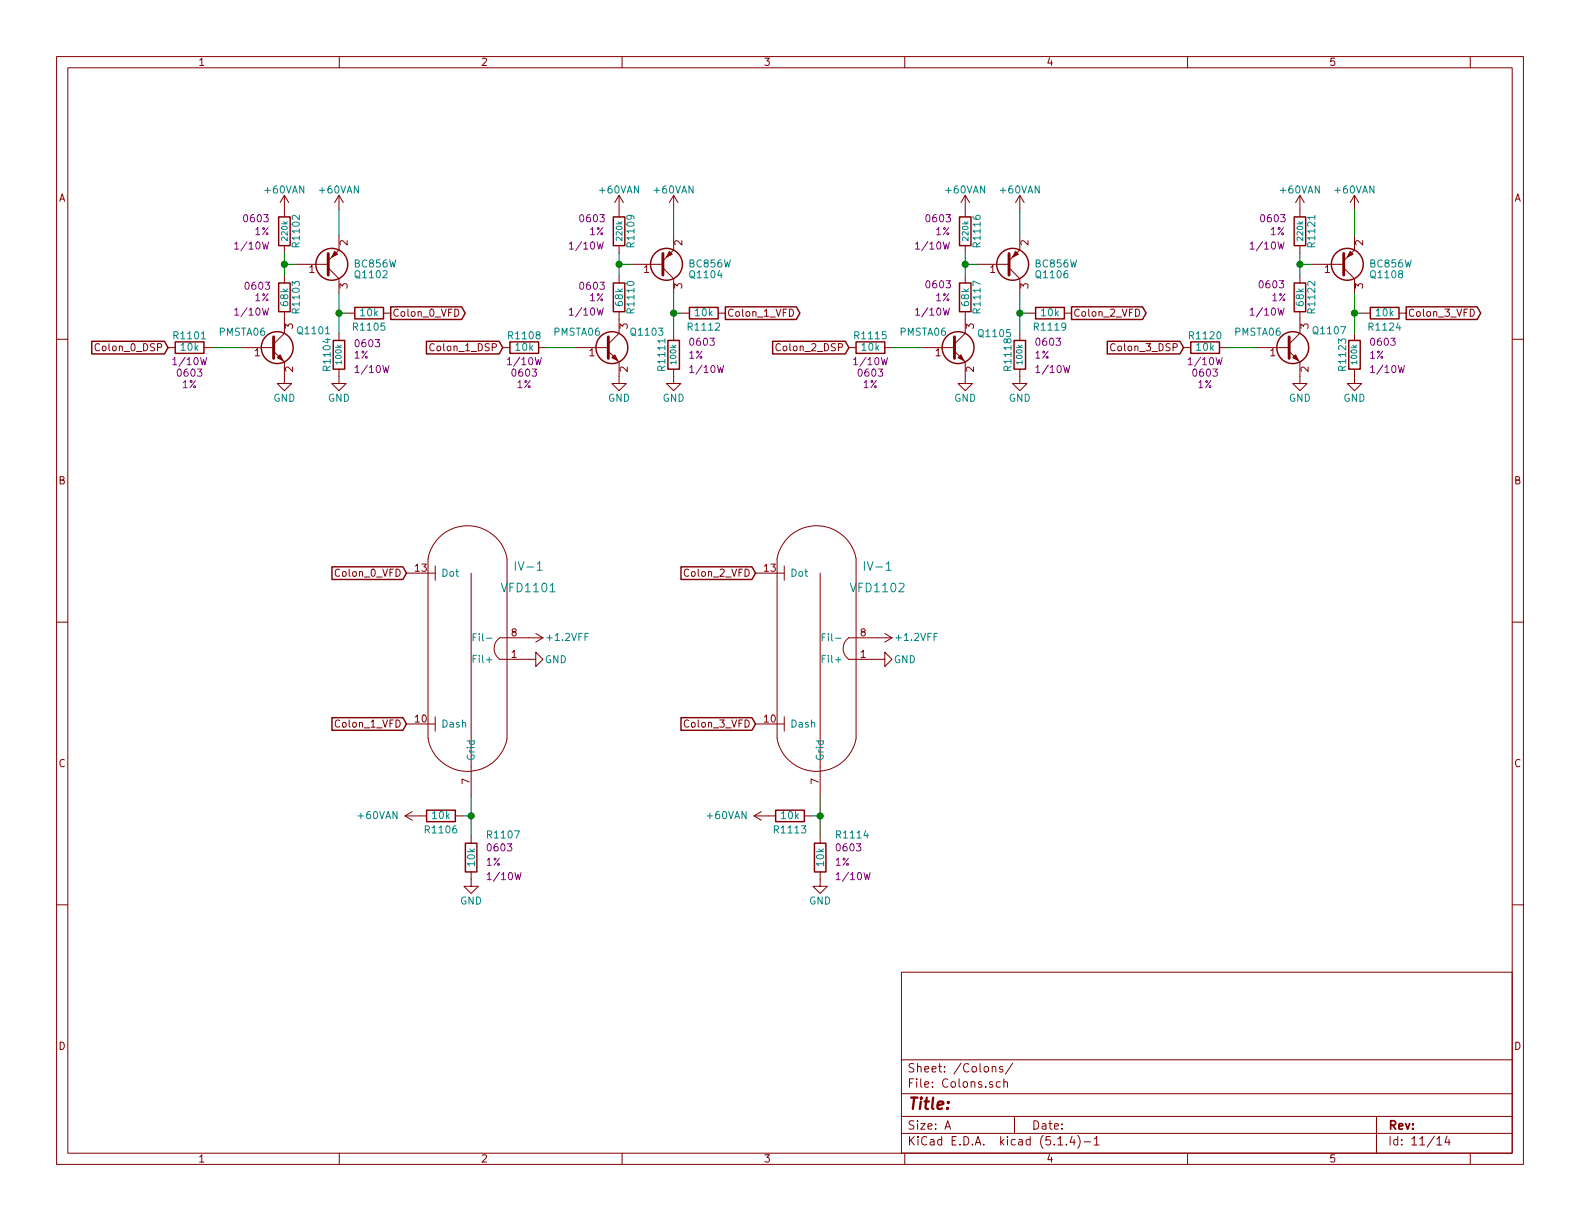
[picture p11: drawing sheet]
EESchema Schematic File Version 4
LIBS:IV-6_Display_Board-cache
EELAYER 30 0
EELAYER END
$Descr A 11000 8500
encoding utf-8
Sheet 11 14
Title ""
Date ""
Rev ""
Comp ""
Comment1 ""
Comment2 ""
Comment3 ""
Comment4 ""
$EndDescr
$Comp
L Transistor_BJT:BC856W Q?
U 1 1
P 2260 1840
AR Path="/5CBAD289/5E4E0B6A" Ref="Q?"  Part="1" 
AR Path="/5E24454D/5E4E0B6A" Ref="Q1102"  Part="1" 
F 0 "Q1102" H 2460 1915 50  0000 L CNN
F 1 "BC856W" H 2460 1840 50  0000 L CNN
F 2 "TO_SOT_Packages_SMD:SOT-323_SC-70" H 2460 1765 50  0001 L CIN
F 3 "" H 2260 1840 50  0001 L CNN
F 4 "1727-4865-1-ND" H -120 -80 50  0001 C CNN "Digi-Key PN"
	1    2260 1840
	1    0    0    1   
$EndComp
$Comp
L Device:R R?
U 1 1
P 1980 1610
AR Path="/5CBAD289/5E4E0B74" Ref="R?"  Part="1" 
AR Path="/5E24454D/5E4E0B74" Ref="R1102"  Part="1" 
F 0 "R1102" V 2060 1610 50  0000 C CNN
F 1 "220k" V 1980 1610 40  0000 C CNN
F 2 "Resistors_SMD:R_0603" V 1910 1610 50  0001 C CNN
F 3 "" V 2060 1610 50  0001 C CNN
F 4 "1%" H 1880 1610 50  0000 R CNN "Tolerance"
F 5 "1/10W" H 1880 1510 50  0000 R CNN "Wattage"
F 6 "0603" H 1880 1700 50  0000 R CNN "display_footprint"
F 7 "P220KHCT-ND" H -120 -80 50  0001 C CNN "Digi-Key PN"
	1    1980 1610
	1    0    0    -1  
$EndComp
$Comp
L Device:R R?
U 1 1
P 1980 2070
AR Path="/5CBAD289/5E4E0B7E" Ref="R?"  Part="1" 
AR Path="/5E24454D/5E4E0B7E" Ref="R1103"  Part="1" 
F 0 "R1103" V 2060 2070 50  0000 C CNN
F 1 "68k" V 1980 2070 50  0000 C CNN
F 2 "Resistors_SMD:R_0603" V 1910 2070 50  0001 C CNN
F 3 "" V 2060 2070 50  0001 C CNN
F 4 "1%" H 1880 2070 50  0000 R CNN "Tolerance"
F 5 "1/10W" H 1880 1970 50  0000 R CNN "Wattage"
F 6 "0603" H 1890 2150 50  0000 R CNN "display_footprint"
F 7 "P68KDBCT-ND" H -120 -80 50  0001 C CNN "Digi-Key PN"
	1    1980 2070
	1    0    0    -1  
$EndComp
Wire Wire Line
	1980 1760 1980 1840
Wire Wire Line
	1980 1840 2060 1840
Connection ~ 1980 1840
Wire Wire Line
	2360 1460 2360 1640
$Comp
L Transistor_BJT:BC847W Q?
U 1 1
P 1880 2420
AR Path="/5CBAD289/5E4E0B89" Ref="Q?"  Part="1" 
AR Path="/5E24454D/5E4E0B89" Ref="Q1101"  Part="1" 
F 0 "Q1101" H 2060 2540 50  0000 L CNN
F 1 "PMSTA06" H 1520 2530 50  0000 L CNN
F 2 "TO_SOT_Packages_SMD:SOT-323_SC-70" H 2080 2345 50  0001 L CIN
F 3 "" H 1880 2420 50  0001 L CNN
F 4 "1727-6293-1-ND" H -120 -80 50  0001 C CNN "Digi-Key PN"
	1    1880 2420
	1    0    0    -1  
$EndComp
$Comp
L power:GND #PWR?
U 1 1
P 1980 2620
AR Path="/5CBAD289/5E4E0B90" Ref="#PWR?"  Part="1" 
AR Path="/5E24454D/5E4E0B90" Ref="#PWR01102"  Part="1" 
F 0 "#PWR01102" H 1980 2370 50  0001 C CNN
F 1 "GND" H 1980 2470 50  0000 C CNN
F 2 "" H 1980 2620 50  0001 C CNN
F 3 "" H 1980 2620 50  0001 C CNN
	1    1980 2620
	1    0    0    -1  
$EndComp
$Comp
L Device:R R?
U 1 1
P 1320 2420
AR Path="/5CBAD289/5E4E0BA0" Ref="R?"  Part="1" 
AR Path="/5E24454D/5E4E0BA0" Ref="R1101"  Part="1" 
F 0 "R1101" V 1400 2420 50  0000 C CNN
F 1 "10k" V 1320 2420 50  0000 C CNN
F 2 "Resistors_SMD:R_0603" V 1250 2420 50  0001 C CNN
F 3 "" V 1400 2420 50  0001 C CNN
F 4 "1%" V 1060 2420 50  0000 C CNN "Tolerance"
F 5 "1/10W" V 1220 2420 50  0000 C CNN "Wattage"
F 6 "0603" V 1140 2420 50  0000 C CNN "display_footprint"
F 7 "P10.0KHCT-ND" H -120 -80 50  0001 C CNN "Digi-Key PN"
	1    1320 2420
	0    -1   -1   0   
$EndComp
Wire Wire Line
	1680 2420 1470 2420
$Comp
L Transistor_BJT:BC856W Q?
U 1 1
P 4590 1840
AR Path="/5CBAD289/5E4E0BAE" Ref="Q?"  Part="1" 
AR Path="/5E24454D/5E4E0BAE" Ref="Q1104"  Part="1" 
F 0 "Q1104" H 4790 1915 50  0000 L CNN
F 1 "BC856W" H 4790 1840 50  0000 L CNN
F 2 "TO_SOT_Packages_SMD:SOT-323_SC-70" H 4790 1765 50  0001 L CIN
F 3 "" H 4590 1840 50  0001 L CNN
F 4 "1727-4865-1-ND" H -120 -80 50  0001 C CNN "Digi-Key PN"
	1    4590 1840
	1    0    0    1   
$EndComp
Wire Wire Line
	4310 1760 4310 1840
Wire Wire Line
	4310 1840 4390 1840
Connection ~ 4310 1840
Wire Wire Line
	4690 1460 4690 1640
$Comp
L Transistor_BJT:BC847W Q?
U 1 1
P 4210 2420
AR Path="/5CBAD289/5E4E0BB9" Ref="Q?"  Part="1" 
AR Path="/5E24454D/5E4E0BB9" Ref="Q1103"  Part="1" 
F 0 "Q1103" H 4380 2530 50  0000 L CNN
F 1 "PMSTA06" H 3850 2530 50  0000 L CNN
F 2 "TO_SOT_Packages_SMD:SOT-323_SC-70" H 4410 2345 50  0001 L CIN
F 3 "" H 4210 2420 50  0001 L CNN
F 4 "1727-6293-1-ND" H -120 -80 50  0001 C CNN "Digi-Key PN"
	1    4210 2420
	1    0    0    -1  
$EndComp
$Comp
L power:GND #PWR?
U 1 1
P 4310 2620
AR Path="/5CBAD289/5E4E0BC0" Ref="#PWR?"  Part="1" 
AR Path="/5E24454D/5E4E0BC0" Ref="#PWR01110"  Part="1" 
F 0 "#PWR01110" H 4310 2370 50  0001 C CNN
F 1 "GND" H 4310 2470 50  0000 C CNN
F 2 "" H 4310 2620 50  0001 C CNN
F 3 "" H 4310 2620 50  0001 C CNN
	1    4310 2620
	1    0    0    -1  
$EndComp
Wire Wire Line
	4010 2420 3800 2420
Wire Wire Line
	6720 1760 6720 1840
Wire Wire Line
	6720 1840 6800 1840
Connection ~ 6720 1840
Wire Wire Line
	7100 1460 7100 1640
$Comp
L Transistor_BJT:BC847W Q?
U 1 1
P 6620 2420
AR Path="/5CBAD289/5E4E0BD5" Ref="Q?"  Part="1" 
AR Path="/5E24454D/5E4E0BD5" Ref="Q1105"  Part="1" 
F 0 "Q1105" H 6800 2520 50  0000 L CNN
F 1 "PMSTA06" H 6260 2530 50  0000 L CNN
F 2 "TO_SOT_Packages_SMD:SOT-323_SC-70" H 6820 2345 50  0001 L CIN
F 3 "" H 6620 2420 50  0001 L CNN
F 4 "1727-6293-1-ND" H -120 -80 50  0001 C CNN "Digi-Key PN"
	1    6620 2420
	1    0    0    -1  
$EndComp
Wire Wire Line
	7100 2320 7100 2180
$Comp
L power:GND #PWR?
U 1 1
P 6720 2620
AR Path="/5CBAD289/5E4E0BDC" Ref="#PWR?"  Part="1" 
AR Path="/5E24454D/5E4E0BDC" Ref="#PWR01118"  Part="1" 
F 0 "#PWR01118" H 6720 2370 50  0001 C CNN
F 1 "GND" H 6720 2470 50  0000 C CNN
F 2 "" H 6720 2620 50  0001 C CNN
F 3 "" H 6720 2620 50  0001 C CNN
	1    6720 2620
	1    0    0    -1  
$EndComp
$Comp
L power:GND #PWR?
U 1 1
P 7100 2620
AR Path="/5CBAD289/5E4E0BE2" Ref="#PWR?"  Part="1" 
AR Path="/5E24454D/5E4E0BE2" Ref="#PWR01120"  Part="1" 
F 0 "#PWR01120" H 7100 2370 50  0001 C CNN
F 1 "GND" H 7100 2470 50  0000 C CNN
F 2 "" H 7100 2620 50  0001 C CNN
F 3 "" H 7100 2620 50  0001 C CNN
	1    7100 2620
	1    0    0    -1  
$EndComp
Wire Wire Line
	6420 2420 6210 2420
Wire Wire Line
	7160 2180 7100 2180
Connection ~ 7100 2180
$Comp
L Transistor_BJT:BC856W Q?
U 1 1
P 9330 1840
AR Path="/5CBAD289/5E4E0BED" Ref="Q?"  Part="1" 
AR Path="/5E24454D/5E4E0BED" Ref="Q1108"  Part="1" 
F 0 "Q1108" H 9530 1915 50  0000 L CNN
F 1 "BC856W" H 9530 1840 50  0000 L CNN
F 2 "TO_SOT_Packages_SMD:SOT-323_SC-70" H 9530 1765 50  0001 L CIN
F 3 "" H 9330 1840 50  0001 L CNN
F 4 "1727-4865-1-ND" H -120 -80 50  0001 C CNN "Digi-Key PN"
	1    9330 1840
	1    0    0    1   
$EndComp
Wire Wire Line
	9050 1760 9050 1840
Wire Wire Line
	9050 1840 9130 1840
Connection ~ 9050 1840
Wire Wire Line
	9430 1460 9430 1640
$Comp
L Transistor_BJT:BC847W Q?
U 1 1
P 8950 2420
AR Path="/5CBAD289/5E4E0BF8" Ref="Q?"  Part="1" 
AR Path="/5E24454D/5E4E0BF8" Ref="Q1107"  Part="1" 
F 0 "Q1107" H 9130 2540 50  0000 L CNN
F 1 "PMSTA06" H 8590 2530 50  0000 L CNN
F 2 "TO_SOT_Packages_SMD:SOT-323_SC-70" H 9150 2345 50  0001 L CIN
F 3 "" H 8950 2420 50  0001 L CNN
F 4 "1727-6293-1-ND" H -120 -80 50  0001 C CNN "Digi-Key PN"
	1    8950 2420
	1    0    0    -1  
$EndComp
Wire Wire Line
	9430 2320 9430 2180
$Comp
L power:GND #PWR?
U 1 1
P 9050 2620
AR Path="/5CBAD289/5E4E0BFF" Ref="#PWR?"  Part="1" 
AR Path="/5E24454D/5E4E0BFF" Ref="#PWR01122"  Part="1" 
F 0 "#PWR01122" H 9050 2370 50  0001 C CNN
F 1 "GND" H 9050 2470 50  0000 C CNN
F 2 "" H 9050 2620 50  0001 C CNN
F 3 "" H 9050 2620 50  0001 C CNN
	1    9050 2620
	1    0    0    -1  
$EndComp
$Comp
L power:GND #PWR?
U 1 1
P 9430 2620
AR Path="/5CBAD289/5E4E0C05" Ref="#PWR?"  Part="1" 
AR Path="/5E24454D/5E4E0C05" Ref="#PWR01124"  Part="1" 
F 0 "#PWR01124" H 9430 2370 50  0001 C CNN
F 1 "GND" H 9430 2470 50  0000 C CNN
F 2 "" H 9430 2620 50  0001 C CNN
F 3 "" H 9430 2620 50  0001 C CNN
	1    9430 2620
	1    0    0    -1  
$EndComp
Wire Wire Line
	8750 2420 8540 2420
Wire Wire Line
	9490 2180 9430 2180
Connection ~ 9430 2180
$Comp
L Device:R R?
U 1 1
P 3650 2420
AR Path="/5CBAD289/5E4E0C1D" Ref="R?"  Part="1" 
AR Path="/5E24454D/5E4E0C1D" Ref="R1108"  Part="1" 
F 0 "R1108" V 3730 2420 50  0000 C CNN
F 1 "10k" V 3650 2420 50  0000 C CNN
F 2 "Resistors_SMD:R_0603" V 3580 2420 50  0001 C CNN
F 3 "" V 3730 2420 50  0001 C CNN
F 4 "1%" V 3390 2420 50  0000 C CNN "Tolerance"
F 5 "1/10W" V 3550 2420 50  0000 C CNN "Wattage"
F 6 "0603" V 3470 2420 50  0000 C CNN "display_footprint"
F 7 "P10.0KHCT-ND" H -120 -80 50  0001 C CNN "Digi-Key PN"
	1    3650 2420
	0    -1   -1   0   
$EndComp
$Comp
L Device:R R?
U 1 1
P 6060 2420
AR Path="/5CBAD289/5E4E0C27" Ref="R?"  Part="1" 
AR Path="/5E24454D/5E4E0C27" Ref="R1115"  Part="1" 
F 0 "R1115" V 6140 2420 50  0000 C CNN
F 1 "10k" V 6060 2420 50  0000 C CNN
F 2 "Resistors_SMD:R_0603" V 5990 2420 50  0001 C CNN
F 3 "" V 6140 2420 50  0001 C CNN
F 4 "1%" V 5800 2420 50  0000 C CNN "Tolerance"
F 5 "1/10W" V 5960 2420 50  0000 C CNN "Wattage"
F 6 "0603" V 5880 2420 50  0000 C CNN "display_footprint"
F 7 "P10.0KHCT-ND" H -120 -80 50  0001 C CNN "Digi-Key PN"
	1    6060 2420
	0    -1   -1   0   
$EndComp
$Comp
L Device:R R?
U 1 1
P 8390 2420
AR Path="/5CBAD289/5E4E0C31" Ref="R?"  Part="1" 
AR Path="/5E24454D/5E4E0C31" Ref="R1120"  Part="1" 
F 0 "R1120" V 8470 2420 50  0000 C CNN
F 1 "10k" V 8390 2420 50  0000 C CNN
F 2 "Resistors_SMD:R_0603" V 8320 2420 50  0001 C CNN
F 3 "" V 8470 2420 50  0001 C CNN
F 4 "1%" V 8130 2420 50  0000 C CNN "Tolerance"
F 5 "1/10W" V 8290 2420 50  0000 C CNN "Wattage"
F 6 "0603" V 8210 2420 50  0000 C CNN "display_footprint"
F 7 "P10.0KHCT-ND" H -120 -80 50  0001 C CNN "Digi-Key PN"
	1    8390 2420
	0    -1   -1   0   
$EndComp
$Comp
L Device:R R?
U 1 1
P 4310 1610
AR Path="/5CBAD289/5E4E0C3B" Ref="R?"  Part="1" 
AR Path="/5E24454D/5E4E0C3B" Ref="R1109"  Part="1" 
F 0 "R1109" V 4390 1610 50  0000 C CNN
F 1 "220k" V 4310 1610 40  0000 C CNN
F 2 "Resistors_SMD:R_0603" V 4240 1610 50  0001 C CNN
F 3 "" V 4390 1610 50  0001 C CNN
F 4 "1%" H 4210 1610 50  0000 R CNN "Tolerance"
F 5 "1/10W" H 4210 1510 50  0000 R CNN "Wattage"
F 6 "0603" H 4220 1700 50  0000 R CNN "display_footprint"
F 7 "P220KHCT-ND" H -120 -80 50  0001 C CNN "Digi-Key PN"
	1    4310 1610
	1    0    0    -1  
$EndComp
$Comp
L Device:R R?
U 1 1
P 6720 1610
AR Path="/5CBAD289/5E4E0C45" Ref="R?"  Part="1" 
AR Path="/5E24454D/5E4E0C45" Ref="R1116"  Part="1" 
F 0 "R1116" V 6800 1610 50  0000 C CNN
F 1 "220k" V 6720 1610 40  0000 C CNN
F 2 "Resistors_SMD:R_0603" V 6650 1610 50  0001 C CNN
F 3 "" V 6800 1610 50  0001 C CNN
F 4 "1%" H 6620 1610 50  0000 R CNN "Tolerance"
F 5 "1/10W" H 6620 1510 50  0000 R CNN "Wattage"
F 6 "0603" H 6630 1700 50  0000 R CNN "display_footprint"
F 7 "P220KHCT-ND" H -120 -80 50  0001 C CNN "Digi-Key PN"
	1    6720 1610
	1    0    0    -1  
$EndComp
$Comp
L Device:R R?
U 1 1
P 9050 1610
AR Path="/5CBAD289/5E4E0C4F" Ref="R?"  Part="1" 
AR Path="/5E24454D/5E4E0C4F" Ref="R1121"  Part="1" 
F 0 "R1121" V 9130 1610 50  0000 C CNN
F 1 "220k" V 9050 1610 40  0000 C CNN
F 2 "Resistors_SMD:R_0603" V 8980 1610 50  0001 C CNN
F 3 "" V 9130 1610 50  0001 C CNN
F 4 "1%" H 8950 1610 50  0000 R CNN "Tolerance"
F 5 "1/10W" H 8950 1510 50  0000 R CNN "Wattage"
F 6 "0603" H 8960 1700 50  0000 R CNN "display_footprint"
F 7 "P220KHCT-ND" H -120 -80 50  0001 C CNN "Digi-Key PN"
	1    9050 1610
	1    0    0    -1  
$EndComp
$Comp
L Transistor_BJT:BC856W Q?
U 1 1
P 7000 1840
AR Path="/5CBAD289/5E4E0C56" Ref="Q?"  Part="1" 
AR Path="/5E24454D/5E4E0C56" Ref="Q1106"  Part="1" 
F 0 "Q1106" H 7200 1915 50  0000 L CNN
F 1 "BC856W" H 7200 1840 50  0000 L CNN
F 2 "TO_SOT_Packages_SMD:SOT-323_SC-70" H 7200 1765 50  0001 L CIN
F 3 "" H 7000 1840 50  0001 L CNN
F 4 "1727-4865-1-ND" H -120 -80 50  0001 C CNN "Digi-Key PN"
	1    7000 1840
	1    0    0    1   
$EndComp
$Comp
L Device:R R?
U 1 1
P 4310 2070
AR Path="/5CBAD289/5E4E0C60" Ref="R?"  Part="1" 
AR Path="/5E24454D/5E4E0C60" Ref="R1110"  Part="1" 
F 0 "R1110" V 4390 2070 50  0000 C CNN
F 1 "68k" V 4310 2070 50  0000 C CNN
F 2 "Resistors_SMD:R_0603" V 4240 2070 50  0001 C CNN
F 3 "" V 4390 2070 50  0001 C CNN
F 4 "1%" H 4210 2070 50  0000 R CNN "Tolerance"
F 5 "1/10W" H 4210 1970 50  0000 R CNN "Wattage"
F 6 "0603" H 4220 2150 50  0000 R CNN "display_footprint"
F 7 "P68KDBCT-ND" H -120 -80 50  0001 C CNN "Digi-Key PN"
	1    4310 2070
	1    0    0    -1  
$EndComp
$Comp
L Device:R R?
U 1 1
P 6720 2070
AR Path="/5CBAD289/5E4E0C6A" Ref="R?"  Part="1" 
AR Path="/5E24454D/5E4E0C6A" Ref="R1117"  Part="1" 
F 0 "R1117" V 6800 2070 50  0000 C CNN
F 1 "68k" V 6720 2070 50  0000 C CNN
F 2 "Resistors_SMD:R_0603" V 6650 2070 50  0001 C CNN
F 3 "" V 6800 2070 50  0001 C CNN
F 4 "1%" H 6620 2070 50  0000 R CNN "Tolerance"
F 5 "1/10W" H 6620 1970 50  0000 R CNN "Wattage"
F 6 "0603" H 6630 2160 50  0000 R CNN "display_footprint"
F 7 "P68KDBCT-ND" H -120 -80 50  0001 C CNN "Digi-Key PN"
	1    6720 2070
	1    0    0    -1  
$EndComp
$Comp
L Device:R R?
U 1 1
P 9050 2070
AR Path="/5CBAD289/5E4E0C74" Ref="R?"  Part="1" 
AR Path="/5E24454D/5E4E0C74" Ref="R1122"  Part="1" 
F 0 "R1122" V 9130 2070 50  0000 C CNN
F 1 "68k" V 9050 2070 50  0000 C CNN
F 2 "Resistors_SMD:R_0603" V 8980 2070 50  0001 C CNN
F 3 "" V 9130 2070 50  0001 C CNN
F 4 "1/10W" H 8950 1970 50  0000 R CNN "Wattage"
F 5 "0603" H 8950 2160 50  0000 R CNN "display_footprint"
F 6 "1%" H 8960 2070 50  0000 R CNN "Tolerance"
F 7 "P68KDBCT-ND" H -120 -80 50  0001 C CNN "Digi-Key PN"
	1    9050 2070
	1    0    0    -1  
$EndComp
$Comp
L Device:R R?
U 1 1
P 7100 2470
AR Path="/5CBAD289/5E4E0C88" Ref="R?"  Part="1" 
AR Path="/5E24454D/5E4E0C88" Ref="R1118"  Part="1" 
F 0 "R1118" V 7180 2470 50  0000 C CNN
F 1 "100k" V 7100 2470 40  0000 C CNN
F 2 "Resistors_SMD:R_0603" V 7030 2470 50  0001 C CNN
F 3 "" V 7180 2470 50  0001 C CNN
F 4 "1%" H 7000 2470 50  0000 R CNN "Tolerance"
F 5 "1/10W" H 7000 2370 50  0000 R CNN "Wattage"
F 6 "0603" H 7000 2560 50  0000 R CNN "display_footprint"
F 7 "P16019CT-ND" H -120 -80 50  0001 C CNN "Digi-Key PN"
	1    7100 2470
	-1   0    0    -1  
$EndComp
$Comp
L Device:R R?
U 1 1
P 9430 2470
AR Path="/5CBAD289/5E4E0C92" Ref="R?"  Part="1" 
AR Path="/5E24454D/5E4E0C92" Ref="R1123"  Part="1" 
F 0 "R1123" V 9510 2470 50  0000 C CNN
F 1 "100k" V 9430 2470 40  0000 C CNN
F 2 "Resistors_SMD:R_0603" V 9360 2470 50  0001 C CNN
F 3 "" V 9510 2470 50  0001 C CNN
F 4 "1%" H 9330 2470 50  0000 R CNN "Tolerance"
F 5 "1/10W" H 9330 2370 50  0000 R CNN "Wattage"
F 6 "0603" H 9330 2560 50  0000 R CNN "display_footprint"
F 7 "P16019CT-ND" H -120 -80 50  0001 C CNN "Digi-Key PN"
	1    9430 2470
	-1   0    0    -1  
$EndComp
Wire Wire Line
	1980 1840 1980 1920
Wire Wire Line
	4310 1840 4310 1920
Wire Wire Line
	6720 1840 6720 1920
Wire Wire Line
	7100 2180 7100 2040
Wire Wire Line
	9050 1840 9050 1920
Wire Wire Line
	9430 2180 9430 2040
$Comp
L Custom_Library:+60VAN #PWR?
U 1 1
P 1980 1460
AR Path="/5CBAD289/5E4E0CA1" Ref="#PWR?"  Part="1" 
AR Path="/5E24454D/5E4E0CA1" Ref="#PWR01101"  Part="1" 
F 0 "#PWR01101" H 1980 1310 50  0001 C CNN
F 1 "+60VAN" H 1980 1600 50  0000 C CNN
F 2 "" H 1980 1460 50  0000 C CNN
F 3 "" H 1980 1460 50  0000 C CNN
	1    1980 1460
	1    0    0    -1  
$EndComp
$Comp
L Custom_Library:+60VAN #PWR?
U 1 1
P 2360 1460
AR Path="/5CBAD289/5E4E0CA7" Ref="#PWR?"  Part="1" 
AR Path="/5E24454D/5E4E0CA7" Ref="#PWR01103"  Part="1" 
F 0 "#PWR01103" H 2360 1310 50  0001 C CNN
F 1 "+60VAN" H 2360 1600 50  0000 C CNN
F 2 "" H 2360 1460 50  0000 C CNN
F 3 "" H 2360 1460 50  0000 C CNN
	1    2360 1460
	1    0    0    -1  
$EndComp
$Comp
L Custom_Library:+60VAN #PWR?
U 1 1
P 4310 1460
AR Path="/5CBAD289/5E4E0CAD" Ref="#PWR?"  Part="1" 
AR Path="/5E24454D/5E4E0CAD" Ref="#PWR01109"  Part="1" 
F 0 "#PWR01109" H 4310 1310 50  0001 C CNN
F 1 "+60VAN" H 4310 1600 50  0000 C CNN
F 2 "" H 4310 1460 50  0000 C CNN
F 3 "" H 4310 1460 50  0000 C CNN
	1    4310 1460
	1    0    0    -1  
$EndComp
$Comp
L Custom_Library:+60VAN #PWR?
U 1 1
P 4690 1460
AR Path="/5CBAD289/5E4E0CB3" Ref="#PWR?"  Part="1" 
AR Path="/5E24454D/5E4E0CB3" Ref="#PWR01111"  Part="1" 
F 0 "#PWR01111" H 4690 1310 50  0001 C CNN
F 1 "+60VAN" H 4690 1600 50  0000 C CNN
F 2 "" H 4690 1460 50  0000 C CNN
F 3 "" H 4690 1460 50  0000 C CNN
	1    4690 1460
	1    0    0    -1  
$EndComp
$Comp
L Custom_Library:+60VAN #PWR?
U 1 1
P 6720 1460
AR Path="/5CBAD289/5E4E0CB9" Ref="#PWR?"  Part="1" 
AR Path="/5E24454D/5E4E0CB9" Ref="#PWR01117"  Part="1" 
F 0 "#PWR01117" H 6720 1310 50  0001 C CNN
F 1 "+60VAN" H 6720 1600 50  0000 C CNN
F 2 "" H 6720 1460 50  0000 C CNN
F 3 "" H 6720 1460 50  0000 C CNN
	1    6720 1460
	1    0    0    -1  
$EndComp
$Comp
L Custom_Library:+60VAN #PWR?
U 1 1
P 7100 1460
AR Path="/5CBAD289/5E4E0CBF" Ref="#PWR?"  Part="1" 
AR Path="/5E24454D/5E4E0CBF" Ref="#PWR01119"  Part="1" 
F 0 "#PWR01119" H 7100 1310 50  0001 C CNN
F 1 "+60VAN" H 7100 1600 50  0000 C CNN
F 2 "" H 7100 1460 50  0000 C CNN
F 3 "" H 7100 1460 50  0000 C CNN
	1    7100 1460
	1    0    0    -1  
$EndComp
$Comp
L Custom_Library:+60VAN #PWR?
U 1 1
P 9050 1460
AR Path="/5CBAD289/5E4E0CC5" Ref="#PWR?"  Part="1" 
AR Path="/5E24454D/5E4E0CC5" Ref="#PWR01121"  Part="1" 
F 0 "#PWR01121" H 9050 1310 50  0001 C CNN
F 1 "+60VAN" H 9050 1600 50  0000 C CNN
F 2 "" H 9050 1460 50  0000 C CNN
F 3 "" H 9050 1460 50  0000 C CNN
	1    9050 1460
	1    0    0    -1  
$EndComp
$Comp
L Custom_Library:+60VAN #PWR?
U 1 1
P 9430 1460
AR Path="/5CBAD289/5E4E0CCB" Ref="#PWR?"  Part="1" 
AR Path="/5E24454D/5E4E0CCB" Ref="#PWR01123"  Part="1" 
F 0 "#PWR01123" H 9430 1310 50  0001 C CNN
F 1 "+60VAN" H 9430 1600 50  0000 C CNN
F 2 "" H 9430 1460 50  0000 C CNN
F 3 "" H 9430 1460 50  0000 C CNN
	1    9430 1460
	1    0    0    -1  
$EndComp
Text GLabel 1170 2420 0    50   Input ~ 0
Colon_0_DSP
Text GLabel 3500 2420 0    50   Input ~ 0
Colon_1_DSP
Text GLabel 5910 2420 0    50   Input ~ 0
Colon_2_DSP
Text GLabel 8240 2420 0    50   Input ~ 0
Colon_3_DSP
Wire Wire Line
	4690 2180 4690 2040
$Comp
L Device:R R?
U 1 1
P 4690 2470
AR Path="/5CBAD289/5E4E0C7E" Ref="R?"  Part="1" 
AR Path="/5E24454D/5E4E0C7E" Ref="R1111"  Part="1" 
F 0 "R1111" V 4770 2470 50  0000 C CNN
F 1 "100k" V 4690 2470 40  0000 C CNN
F 2 "Resistors_SMD:R_0603" V 4620 2470 50  0001 C CNN
F 3 "" V 4770 2470 50  0001 C CNN
F 4 "1%" H 4590 2470 50  0000 R CNN "Tolerance"
F 5 "1/10W" H 4590 2370 50  0000 R CNN "Wattage"
F 6 "0603" H 4590 2560 50  0000 R CNN "display_footprint"
F 7 "P16019CT-ND" H -120 -80 50  0001 C CNN "Digi-Key PN"
	1    4690 2470
	-1   0    0    -1  
$EndComp
Wire Wire Line
	4750 2180 4690 2180
$Comp
L power:GND #PWR?
U 1 1
P 4690 2620
AR Path="/5CBAD289/5E4E0BC6" Ref="#PWR?"  Part="1" 
AR Path="/5E24454D/5E4E0BC6" Ref="#PWR01112"  Part="1" 
F 0 "#PWR01112" H 4690 2370 50  0001 C CNN
F 1 "GND" H 4690 2470 50  0000 C CNN
F 2 "" H 4690 2620 50  0001 C CNN
F 3 "" H 4690 2620 50  0001 C CNN
	1    4690 2620
	1    0    0    -1  
$EndComp
Connection ~ 4690 2180
Wire Wire Line
	4690 2320 4690 2180
Wire Wire Line
	2360 2180 2360 2040
$Comp
L Device:R R?
U 1 1
P 2360 2470
AR Path="/5CBAD289/5E4E0C13" Ref="R?"  Part="1" 
AR Path="/5E24454D/5E4E0C13" Ref="R1104"  Part="1" 
F 0 "R1104" V 2440 2470 50  0000 C CNN
F 1 "100k" V 2360 2470 40  0000 C CNN
F 2 "Resistors_SMD:R_0603" V 2290 2470 50  0001 C CNN
F 3 "" V 2440 2470 50  0001 C CNN
F 4 "1%" H 2260 2470 50  0000 R CNN "Tolerance"
F 5 "1/10W" H 2260 2370 50  0000 R CNN "Wattage"
F 6 "0603" H 2260 2550 50  0000 R CNN "display_footprint"
F 7 "P16019CT-ND" H -120 -80 50  0001 C CNN "Digi-Key PN"
	1    2360 2470
	-1   0    0    -1  
$EndComp
Wire Wire Line
	2420 2180 2360 2180
$Comp
L power:GND #PWR?
U 1 1
P 2360 2620
AR Path="/5CBAD289/5E4E0B96" Ref="#PWR?"  Part="1" 
AR Path="/5E24454D/5E4E0B96" Ref="#PWR01104"  Part="1" 
F 0 "#PWR01104" H 2360 2370 50  0001 C CNN
F 1 "GND" H 2360 2470 50  0000 C CNN
F 2 "" H 2360 2620 50  0001 C CNN
F 3 "" H 2360 2620 50  0001 C CNN
	1    2360 2620
	1    0    0    -1  
$EndComp
Connection ~ 2360 2180
Wire Wire Line
	2360 2320 2360 2180
$Comp
L Custom_Library:R_Custom R?
U 1 1
P 2570 2180
AR Path="/5C3165D8/5E4EC986" Ref="R?"  Part="1" 
AR Path="/5C26E09A/5E4EC986" Ref="R?"  Part="1" 
AR Path="/5D739492/5E4EC986" Ref="R?"  Part="1" 
AR Path="/5E28CFDF/5E4EC986" Ref="R?"  Part="1" 
AR Path="/5E36CE18/5E4EC986" Ref="R?"  Part="1" 
AR Path="/5E3C80C8/5E4EC986" Ref="R?"  Part="1" 
AR Path="/5E3C97B4/5E4EC986" Ref="R?"  Part="1" 
AR Path="/5E3CBFDA/5E4EC986" Ref="R?"  Part="1" 
AR Path="/5E24454D/5E4EC986" Ref="R1105"  Part="1" 
F 0 "R1105" V 2470 2180 50  0000 C CNN
F 1 "10k" V 2570 2180 50  0000 C CNN
F 2 "Resistors_SMD:R_0603" H 2570 2180 50  0001 C CNN
F 3 "" H 2570 2180 50  0001 C CNN
F 4 "0603" V 2670 2180 50  0001 C CNN "display_footprint"
F 5 "1%" V 2770 2180 50  0001 C CNN "Tolerance"
F 6 "1/10W" V 2870 2180 50  0001 C CNN "Wattage"
F 7 "RMCF0603FT10K0CT-ND" H 2570 2180 50  0001 C CNN "Digi-Key PN"
	1    2570 2180
	0    1    -1   0   
$EndComp
$Comp
L Custom_Library:R_Custom R?
U 1 1
P 4900 2180
AR Path="/5C3165D8/5E4ECE06" Ref="R?"  Part="1" 
AR Path="/5C26E09A/5E4ECE06" Ref="R?"  Part="1" 
AR Path="/5D739492/5E4ECE06" Ref="R?"  Part="1" 
AR Path="/5E28CFDF/5E4ECE06" Ref="R?"  Part="1" 
AR Path="/5E36CE18/5E4ECE06" Ref="R?"  Part="1" 
AR Path="/5E3C80C8/5E4ECE06" Ref="R?"  Part="1" 
AR Path="/5E3C97B4/5E4ECE06" Ref="R?"  Part="1" 
AR Path="/5E3CBFDA/5E4ECE06" Ref="R?"  Part="1" 
AR Path="/5E24454D/5E4ECE06" Ref="R1112"  Part="1" 
F 0 "R1112" V 4800 2180 50  0000 C CNN
F 1 "10k" V 4900 2180 50  0000 C CNN
F 2 "Resistors_SMD:R_0603" H 4900 2180 50  0001 C CNN
F 3 "" H 4900 2180 50  0001 C CNN
F 4 "0603" V 5000 2180 50  0001 C CNN "display_footprint"
F 5 "1%" V 5100 2180 50  0001 C CNN "Tolerance"
F 6 "1/10W" V 5200 2180 50  0001 C CNN "Wattage"
F 7 "RMCF0603FT10K0CT-ND" H 4900 2180 50  0001 C CNN "Digi-Key PN"
	1    4900 2180
	0    1    -1   0   
$EndComp
$Comp
L Custom_Library:R_Custom R?
U 1 1
P 7310 2180
AR Path="/5C3165D8/5E4ED8EA" Ref="R?"  Part="1" 
AR Path="/5C26E09A/5E4ED8EA" Ref="R?"  Part="1" 
AR Path="/5D739492/5E4ED8EA" Ref="R?"  Part="1" 
AR Path="/5E28CFDF/5E4ED8EA" Ref="R?"  Part="1" 
AR Path="/5E36CE18/5E4ED8EA" Ref="R?"  Part="1" 
AR Path="/5E3C80C8/5E4ED8EA" Ref="R?"  Part="1" 
AR Path="/5E3C97B4/5E4ED8EA" Ref="R?"  Part="1" 
AR Path="/5E3CBFDA/5E4ED8EA" Ref="R?"  Part="1" 
AR Path="/5E24454D/5E4ED8EA" Ref="R1119"  Part="1" 
F 0 "R1119" V 7210 2180 50  0000 C CNN
F 1 "10k" V 7310 2180 50  0000 C CNN
F 2 "Resistors_SMD:R_0603" H 7310 2180 50  0001 C CNN
F 3 "" H 7310 2180 50  0001 C CNN
F 4 "0603" V 7410 2180 50  0001 C CNN "display_footprint"
F 5 "1%" V 7510 2180 50  0001 C CNN "Tolerance"
F 6 "1/10W" V 7610 2180 50  0001 C CNN "Wattage"
F 7 "RMCF0603FT10K0CT-ND" H 7310 2180 50  0001 C CNN "Digi-Key PN"
	1    7310 2180
	0    1    -1   0   
$EndComp
$Comp
L Custom_Library:R_Custom R?
U 1 1
P 9640 2180
AR Path="/5C3165D8/5E4EE055" Ref="R?"  Part="1" 
AR Path="/5C26E09A/5E4EE055" Ref="R?"  Part="1" 
AR Path="/5D739492/5E4EE055" Ref="R?"  Part="1" 
AR Path="/5E28CFDF/5E4EE055" Ref="R?"  Part="1" 
AR Path="/5E36CE18/5E4EE055" Ref="R?"  Part="1" 
AR Path="/5E3C80C8/5E4EE055" Ref="R?"  Part="1" 
AR Path="/5E3C97B4/5E4EE055" Ref="R?"  Part="1" 
AR Path="/5E3CBFDA/5E4EE055" Ref="R?"  Part="1" 
AR Path="/5E24454D/5E4EE055" Ref="R1124"  Part="1" 
F 0 "R1124" V 9540 2180 50  0000 C CNN
F 1 "10k" V 9640 2180 50  0000 C CNN
F 2 "Resistors_SMD:R_0603" H 9640 2180 50  0001 C CNN
F 3 "" H 9640 2180 50  0001 C CNN
F 4 "0603" V 9740 2180 50  0001 C CNN "display_footprint"
F 5 "1%" V 9840 2180 50  0001 C CNN "Tolerance"
F 6 "1/10W" V 9940 2180 50  0001 C CNN "Wattage"
F 7 "RMCF0603FT10K0CT-ND" H 9640 2180 50  0001 C CNN "Digi-Key PN"
	1    9640 2180
	0    1    -1   0   
$EndComp
Text GLabel 2720 2180 2    50   Output ~ 0
Colon_0_VFD
Text GLabel 5050 2180 2    50   Output ~ 0
Colon_1_VFD
Text GLabel 7460 2180 2    50   Output ~ 0
Colon_2_VFD
Text GLabel 9790 2180 2    50   Output ~ 0
Colon_3_VFD
$Comp
L Custom_Library:IV-1 VFD1101
U 1 1
P 2730 4140
F 0 "VFD1101" H 3680 4190 60  0000 C CNN
F 1 "IV-1" H 3680 4340 60  0000 C CNN
F 2 "Custom Footprints Library:IV-1" H 2730 4140 60  0001 C CNN
F 3 "" H 2730 4140 60  0001 C CNN
	1    2730 4140
	1    0    0    -1  
$EndComp
$Comp
L power:GND #PWR01107
U 1 1
P 3680 4440
F 0 "#PWR01107" H 3680 4190 50  0001 C CNN
F 1 "GND" V 3680 4250 50  0000 C CNN
F 2 "" H 3680 4440 50  0001 C CNN
F 3 "" H 3680 4440 50  0001 C CNN
	1    3680 4440
	0    -1   -1   0   
$EndComp
$Comp
L Custom_Library:+1.2VFF #PWR01108
U 1 1
P 3680 4590
F 0 "#PWR01108" H 3680 4440 50  0001 C CNN
F 1 "+1.2VFF" V 3680 4860 50  0000 C CNN
F 2 "" H 3680 4590 50  0000 C CNN
F 3 "" H 3680 4590 50  0000 C CNN
	1    3680 4590
	0    1    1    0   
$EndComp
Text GLabel 2830 3990 0    50   Input ~ 0
Colon_0_VFD
Text GLabel 2830 5040 0    50   Input ~ 0
Colon_1_VFD
Wire Wire Line
	3280 5680 3280 5540
Wire Wire Line
	3220 5680 3280 5680
$Comp
L power:GND #PWR?
U 1 1
P 3280 6120
AR Path="/5CBAD289/5E50E680" Ref="#PWR?"  Part="1" 
AR Path="/5E24454D/5E50E680" Ref="#PWR01106"  Part="1" 
F 0 "#PWR01106" H 3280 5870 50  0001 C CNN
F 1 "GND" H 3280 5970 50  0000 C CNN
F 2 "" H 3280 6120 50  0001 C CNN
F 3 "" H 3280 6120 50  0001 C CNN
	1    3280 6120
	-1   0    0    -1  
$EndComp
Connection ~ 3280 5680
Wire Wire Line
	3280 5820 3280 5680
$Comp
L Custom_Library:+60VAN #PWR01105
U 1 1
P 2920 5680
F 0 "#PWR01105" H 2920 5530 50  0001 C CNN
F 1 "+60VAN" V 2920 5820 50  0000 L CNN
F 2 "" H 2920 5680 50  0000 C CNN
F 3 "" H 2920 5680 50  0000 C CNN
	1    2920 5680
	0    -1   -1   0   
$EndComp
$Comp
L Custom_Library:IV-1 VFD1102
U 1 1
P 5160 4140
F 0 "VFD1102" H 6110 4190 60  0000 C CNN
F 1 "IV-1" H 6110 4340 60  0000 C CNN
F 2 "Custom Footprints Library:IV-1" H 5160 4140 60  0001 C CNN
F 3 "" H 5160 4140 60  0001 C CNN
	1    5160 4140
	1    0    0    -1  
$EndComp
$Comp
L power:GND #PWR01115
U 1 1
P 6110 4440
F 0 "#PWR01115" H 6110 4190 50  0001 C CNN
F 1 "GND" V 6110 4250 50  0000 C CNN
F 2 "" H 6110 4440 50  0001 C CNN
F 3 "" H 6110 4440 50  0001 C CNN
	1    6110 4440
	0    -1   -1   0   
$EndComp
$Comp
L Custom_Library:+1.2VFF #PWR01116
U 1 1
P 6110 4590
F 0 "#PWR01116" H 6110 4440 50  0001 C CNN
F 1 "+1.2VFF" V 6110 4860 50  0000 C CNN
F 2 "" H 6110 4590 50  0000 C CNN
F 3 "" H 6110 4590 50  0000 C CNN
	1    6110 4590
	0    1    1    0   
$EndComp
Text GLabel 5260 3990 0    50   Input ~ 0
Colon_2_VFD
Text GLabel 5260 5040 0    50   Input ~ 0
Colon_3_VFD
Wire Wire Line
	5710 5680 5710 5540
Wire Wire Line
	5650 5680 5710 5680
$Comp
L power:GND #PWR?
U 1 1
P 5710 6120
AR Path="/5CBAD289/5E511FBC" Ref="#PWR?"  Part="1" 
AR Path="/5E24454D/5E511FBC" Ref="#PWR01114"  Part="1" 
F 0 "#PWR01114" H 5710 5870 50  0001 C CNN
F 1 "GND" H 5710 5970 50  0000 C CNN
F 2 "" H 5710 6120 50  0001 C CNN
F 3 "" H 5710 6120 50  0001 C CNN
	1    5710 6120
	-1   0    0    -1  
$EndComp
Connection ~ 5710 5680
Wire Wire Line
	5710 5820 5710 5680
$Comp
L Custom_Library:R_Custom R?
U 1 1
P 5500 5680
AR Path="/5C3165D8/5E511FCC" Ref="R?"  Part="1" 
AR Path="/5C26E09A/5E511FCC" Ref="R?"  Part="1" 
AR Path="/5D739492/5E511FCC" Ref="R?"  Part="1" 
AR Path="/5E28CFDF/5E511FCC" Ref="R?"  Part="1" 
AR Path="/5E36CE18/5E511FCC" Ref="R?"  Part="1" 
AR Path="/5E3C80C8/5E511FCC" Ref="R?"  Part="1" 
AR Path="/5E3C97B4/5E511FCC" Ref="R?"  Part="1" 
AR Path="/5E3CBFDA/5E511FCC" Ref="R?"  Part="1" 
AR Path="/5E24454D/5E511FCC" Ref="R1113"  Part="1" 
F 0 "R1113" V 5400 5680 50  0000 C CNN
F 1 "10k" V 5500 5680 50  0000 C CNN
F 2 "Resistors_SMD:R_0603" H 5500 5680 50  0001 C CNN
F 3 "" H 5500 5680 50  0001 C CNN
F 4 "0603" V 5600 5680 50  0001 C CNN "display_footprint"
F 5 "1%" V 5700 5680 50  0001 C CNN "Tolerance"
F 6 "1/10W" V 5800 5680 50  0001 C CNN "Wattage"
F 7 "RMCF0603FT10K0CT-ND" H 5500 5680 50  0001 C CNN "Digi-Key PN"
	1    5500 5680
	0    -1   -1   0   
$EndComp
$Comp
L Custom_Library:+60VAN #PWR01113
U 1 1
P 5350 5680
F 0 "#PWR01113" H 5350 5530 50  0001 C CNN
F 1 "+60VAN" V 5350 5820 50  0000 L CNN
F 2 "" H 5350 5680 50  0000 C CNN
F 3 "" H 5350 5680 50  0000 C CNN
	1    5350 5680
	0    -1   -1   0   
$EndComp
$Comp
L Custom_Library:R_Custom R?
U 1 1
P 3070 5680
AR Path="/5C3165D8/5E50E68C" Ref="R?"  Part="1" 
AR Path="/5C26E09A/5E50E68C" Ref="R?"  Part="1" 
AR Path="/5D739492/5E50E68C" Ref="R?"  Part="1" 
AR Path="/5E28CFDF/5E50E68C" Ref="R?"  Part="1" 
AR Path="/5E36CE18/5E50E68C" Ref="R?"  Part="1" 
AR Path="/5E3C80C8/5E50E68C" Ref="R?"  Part="1" 
AR Path="/5E3C97B4/5E50E68C" Ref="R?"  Part="1" 
AR Path="/5E3CBFDA/5E50E68C" Ref="R?"  Part="1" 
AR Path="/5E24454D/5E50E68C" Ref="R1106"  Part="1" 
F 0 "R1106" V 2970 5680 50  0000 C CNN
F 1 "10k" V 3070 5680 50  0000 C CNN
F 2 "Resistors_SMD:R_0603" H 3070 5680 50  0001 C CNN
F 3 "" H 3070 5680 50  0001 C CNN
F 4 "0603" V 3170 5680 50  0001 C CNN "display_footprint"
F 5 "1%" V 3270 5680 50  0001 C CNN "Tolerance"
F 6 "1/10W" V 3370 5680 50  0001 C CNN "Wattage"
F 7 "RMCF0603FT10K0CT-ND" H 3070 5680 50  0001 C CNN "Digi-Key PN"
	1    3070 5680
	0    -1   -1   0   
$EndComp
$Comp
L Custom_Library:R_Custom R?
U 1 1
P 3280 5970
AR Path="/5D6B2673/5E536DDF" Ref="R?"  Part="1" 
AR Path="/5D784813/5E536DDF" Ref="R?"  Part="1" 
AR Path="/5D739492/5E536DDF" Ref="R?"  Part="1" 
AR Path="/5E28CFDF/5E536DDF" Ref="R?"  Part="1" 
AR Path="/5E36CE18/5E536DDF" Ref="R?"  Part="1" 
AR Path="/5E3C80C8/5E536DDF" Ref="R?"  Part="1" 
AR Path="/5E3C97B4/5E536DDF" Ref="R?"  Part="1" 
AR Path="/5E24454D/5E536DDF" Ref="R1107"  Part="1" 
F 0 "R1107" H 3380 6130 50  0000 L CNN
F 1 "10k" V 3280 5900 50  0000 L CNN
F 2 "Resistors_SMD:R_0603" H 3280 5970 50  0001 C CNN
F 3 "" H 3280 5970 50  0001 C CNN
F 4 "0603" H 3380 6040 50  0000 L CNN "display_footprint"
F 5 "1%" H 3380 5940 50  0000 L CNN "Tolerance"
F 6 "1/10W" H 3380 5840 50  0000 L CNN "Wattage"
F 7 "RMCF0603FT10K0CT-ND" H 3580 6370 60  0001 C CNN "Digi-Key PN"
	1    3280 5970
	1    0    0    -1  
$EndComp
$Comp
L Custom_Library:R_Custom R?
U 1 1
P 5710 5970
AR Path="/5D6B2673/5E537E0A" Ref="R?"  Part="1" 
AR Path="/5D784813/5E537E0A" Ref="R?"  Part="1" 
AR Path="/5D739492/5E537E0A" Ref="R?"  Part="1" 
AR Path="/5E28CFDF/5E537E0A" Ref="R?"  Part="1" 
AR Path="/5E36CE18/5E537E0A" Ref="R?"  Part="1" 
AR Path="/5E3C80C8/5E537E0A" Ref="R?"  Part="1" 
AR Path="/5E3C97B4/5E537E0A" Ref="R?"  Part="1" 
AR Path="/5E24454D/5E537E0A" Ref="R1114"  Part="1" 
F 0 "R1114" H 5810 6130 50  0000 L CNN
F 1 "10k" V 5710 5900 50  0000 L CNN
F 2 "Resistors_SMD:R_0603" H 5710 5970 50  0001 C CNN
F 3 "" H 5710 5970 50  0001 C CNN
F 4 "0603" H 5810 6040 50  0000 L CNN "display_footprint"
F 5 "1%" H 5810 5940 50  0000 L CNN "Tolerance"
F 6 "1/10W" H 5810 5840 50  0000 L CNN "Wattage"
F 7 "RMCF0603FT10K0CT-ND" H 6010 6370 60  0001 C CNN "Digi-Key PN"
	1    5710 5970
	1    0    0    -1  
$EndComp
$EndSCHEMATC
